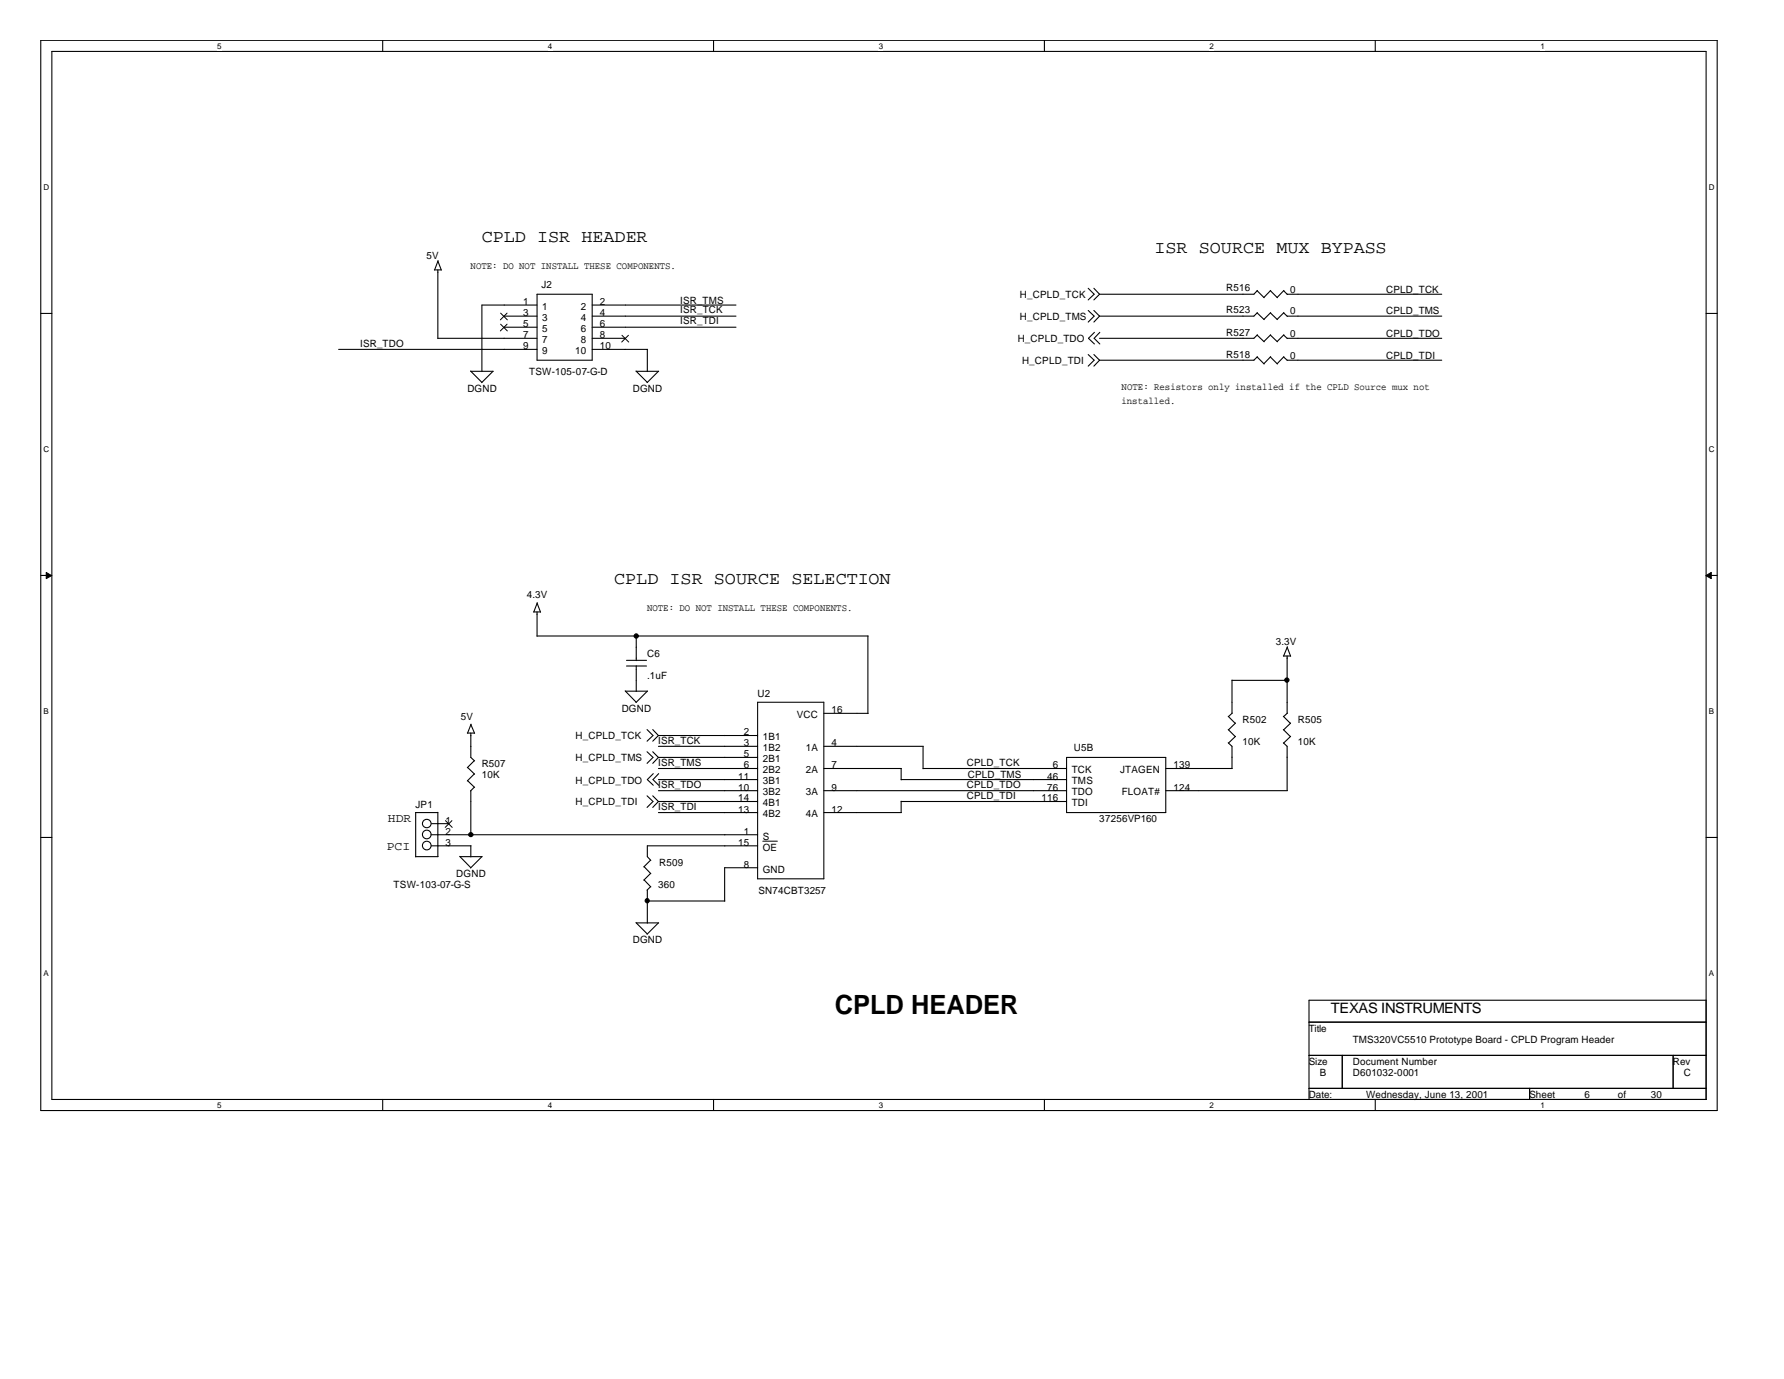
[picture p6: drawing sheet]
<svg xmlns="http://www.w3.org/2000/svg" width="279mm" height="216mm" viewBox="0 0 279 216" stroke-linecap="round" stroke-linejoin="round" font-family="sans-serif">
<path d="M6.4 6.3h262.5v167.6h-262.5zM8.1 8.1h259.1v164h-259.1z" fill="none" stroke="#000" stroke-width=".17"/>
<g fill="#fff">
<path d="M34 6.6h.7v1.4h-.7z"/>
<path d="M34 172.4h.7v1.4h-.7z"/>
</g>
<path d="M59.9 6.3v1.8M59.9 172.1v1.8" fill="none" stroke="#000" stroke-width=".17"/>
<g fill="#fff">
<path d="M85.8 6.6h.7v1.4h-.7z"/>
<path d="M85.8 172.4h.7v1.4h-.7z"/>
</g>
<path d="M111.8 6.3v1.8M111.8 172.1v1.8" fill="none" stroke="#000" stroke-width=".17"/>
<g fill="#fff">
<path d="M137.6 6.6h.7v1.4h-.7z"/>
<path d="M137.6 172.4h.7v1.4h-.7z"/>
</g>
<path d="M163.6 6.3v1.8M163.6 172.1v1.8" fill="none" stroke="#000" stroke-width=".17"/>
<g fill="#fff">
<path d="M189.4 6.6h.7v1.4h-.7z"/>
<path d="M189.4 172.4h.7v1.4h-.7z"/>
</g>
<path d="M215.4 6.3v1.8M215.4 172.1v1.8" fill="none" stroke="#000" stroke-width=".17"/>
<g fill="#fff">
<path d="M241.3 6.6h.6v1.4h-.6z"/>
<path d="M241.3 172.4h.6v1.4h-.6z"/>
<path d="M6.8 28.6h.9v1.4h-.9z"/>
<path d="M267.6 28.6h.9v1.4h-.9z"/>
<path d="M6.8 69.6h.9v1.4h-.9z"/>
<path d="M267.6 69.6h.9v1.4h-.9z"/>
</g>
<path d="M6.4 49.1h1.7M267.2 49.1h1.7" fill="none" stroke="#000" stroke-width=".17"/>
<g fill="#fff">
<path d="M6.8 110.6h.8v1.4h-.8z"/>
<path d="M267.6 110.6h.8v1.4h-.8z"/>
</g>
<path d="M6.4 90.1h1.7M267.2 90.1h1.7" fill="none" stroke="#000" stroke-width=".17"/>
<g fill="#000" stroke="#000" stroke-width=".16">
<path d="M7.2 89.6l.9 .5-.9 .5z" fill-rule="evenodd"/>
<path d="M267.2 90.1l.8-.5v1z" fill-rule="evenodd"/>
</g>
<g fill="#fff">
<path d="M6.8 151.6h.8v1.4h-.8z"/>
<path d="M267.6 151.6h.8v1.4h-.8z"/>
</g>
<g fill="none" stroke="#000" stroke-width=".17">
<path d="M53 54.7h31.1M68 42.3h1.1M68.6 42.3v10.7M68.6 40.9l.5 1.4M68.6 53h15.5M68.6 40.8l-.5 1.5M73.7 58.1l1.8 1.8M73.7 58.1h3.6M77.2 58.1l-1.8 1.8M78.9 49.5h5.2M78.9 51.2h5.2M84.1 46.1h8.6v10.3h-8.6z"/>
<path d="M84.1 47.8h-8.6v10.4M92.7 49.5h22.6M92.7 53h5.3M92.7 47.8h22.6M92.7 51.2h22.6M92.7 54.7h8.7M99.6 58.1l1.8 1.8M99.6 58.1h3.6M101.4 54.7v3.5M103.1 58.1l-1.8 1.8M170.4 48.6l1 .9-1 .9M170.4 45.1l1 1-1 .9"/>
<path d="M170.4 55.5l1 .9-1 .9M171.3 45.1l.9 1M171.3 48.6l.9 .9M171.3 55.5l.9 .9M171.4 52l-.9 1 .9 .9M172.2 46.1l-.9 .9M172.2 49.5l-.9 .9M172.2 56.4l-.9 .9M172.2 52l-.8 1 .8 .9M196.9 45.5l1.1 1.1M196.9 49l1.1 1M196.9 52.5l1.1 1"/>
<path d="M196.9 55.9l1.1 1.1M196.9 45.5l-.5 .6h-24.2M196.9 48.9l-.5 .6h-24.2M196.9 52.4l-.5 .6h-24.2M196.9 55.8l-.5 .6h-24.2M199 45.5l1.1 1.1M199 49l1.1 1M199 52.5l1.1 1M199 55.9l1.1 1.1M199 45.5l-1.1 1.1M199 48.9l-1.1 1.1M199 52.4l-1.1 1.1"/>
<path d="M199 55.8l-1.1 1.1M201 45.5l.6 .6M201 49l.6 .5M201 52.5l.6 .5M201 55.9l.6 .5M201.1 45.5l-1.1 1.1M201.1 48.9l-1.1 1.1M201.1 52.4l-1.1 1.1M201.1 55.8l-1.1 1.1M201.6 46.1h24.2M201.6 49.5h24.2M201.6 53h24.2"/>
<path d="M201.6 56.4h24.2M83.6 95.8h1M84.1 95.8v3.8M84.1 94.4l.6 1.5M84.1 99.6h51.9M84.2 94.4l-.6 1.4M99.6 99.6v3.8M135.9 99.6v12.1M73.2 114.8h1.1M73.7 114.8v3.8l.6 .5M73.7 113.4l.6 1.4M73.8 113.4l-.6 1.4"/>
<path d="M74.3 119.1l-1.1 1.1M97.9 108.2l1.7 1.7M98 108.2h3.4M98.1 104.3h3.2M98.1 103.4h3.2M99.6 104.2v4.1M101.3 114.2l1 1-1 .8M101.3 117.7l1 .9-1 .9M101.4 108.2l-1.8 1.8M102.2 114.2l.9 1M102.2 117.7l.9 .9M103.1 115.2l-.9 .8"/>
<path d="M103.1 118.6l-.9 .9M103.1 116.8h15.6M103.1 115.2h15.6M103.1 118.6h15.6M118.7 109.9h10.3v27.7h-10.3zM129 116.8h15.6M129 111.7h7M144.6 116.8v3.6M167 118.6h15.6v8.6h-15.6zM192.4 116.3l.5 .5v3.5M192.4 114.2l1.1 1.1M192.4 112.1l1.1 1.1"/>
<path d="M192.9 106.5v5.2M192.9 106.5h8.7M193 111.6l-.6 .6M193.5 115.3l-1.1 1M193.5 113.2l-1.1 1.1M201 102.7h1.1M201 116.3l.6 .5v7M201 114.2l1.1 1.1M201 112.1l1.1 1.1M201.6 102.7v9M201.6 101.3l.5 1.5M201.6 101.3l-.6 1.4"/>
<path d="M201.6 111.6l-.6 .6M202.1 115.3l-1.1 1M202.1 113.2l-1.1 1.1M6.4 131.1h1.7M65.1 127.2h3.5M65.1 134.1h3.5M65.1 127.2v7M67.5 130.7h51.2M67.6 132.4h6.2M67.6 129h2.7M68.6 127.2v6.9M72 134.1l1.7 1.8"/>
<path d="M72 134.1h3.5M73.2 120.1l1.1 1.1M73.2 122.2l1.1 1.1M73.7 123.8v6.9M73.7 132.4v1.8M74.3 121.2l-1.1 1.1M74.3 123.2l-.6 .6M75.5 134.1l-1.8 1.8M100.9 135.7l1 1.1M100.9 137.8l1 1.1M101.3 124.6l1 .9-1 .9M101.4 139.3v5.2"/>
<path d="M101.9 134.7l-1.1 1M101.9 136.7l-1.1 1.1M101.9 138.8l-.6 .6M102.2 124.6l.9 .9M102.3 121.1l-.9 1 .9 .8M103.1 125.5l-.9 .9M103.1 125.5h15.6M103.1 120.3h15.6M103.1 122.1h15.6M103.1 123.8h15.6M103.1 127.2h15.6M103.2 121.1l-.9 1 .9 .8"/>
<path d="M118.7 132.4h-17.3v1.7l.5 .6M118.7 135.9h-5.2v5.2M129 120.3h12.2M129 123.8h38M129 127.2h12.2M141.1 125.5h25.9M141.1 122.1h25.9M141.1 120.3v1.8M141.1 125.4v1.8M144.6 120.3h22.4M182.6 120.3h10.4M182.6 123.8h19"/>
<path d="M267.2 131.1h1.7M99.6 144.4l1.8 1.8M99.6 144.5h3.6M101.4 141.1h12.1M103.1 144.5l-1.8 1.8M205 156.6h62.2v15.5h-62.2zM205 160h62.2M205 165.2h62.2M205 170.4h62.2M210.2 165.2v5.2M239.6 170.4v1.7M262 165.2v5.2"/>
<circle cx="66.8" cy="132.4" r=".68"/>
<circle cx="66.8" cy="130.6" r=".68"/>
<circle cx="66.8" cy="128.9" r=".67"/>
</g>
<path d="M78.4 49l1.1 1.1M78.4 50.8l1.1 1M79.4 49l-1 1.1M79.4 50.8l-1 1M97.4 52.5l1.1 1.1M98.4 52.5l-1 1.1M69.8 128.5l1 1M70.8 128.5l-1.1 1M119.5 131.7h2.3" fill="none" stroke="#000" stroke-width=".16"/>
<g fill="#000" stroke="#000" stroke-width=".17">
<circle cx="99.6" cy="99.6" r=".33"/>
<circle cx="201.5" cy="106.5" r=".33"/>
<circle cx="73.7" cy="130.7" r=".33"/>
<circle cx="101.4" cy="141" r=".33"/>
</g>
<text font-size="4.1" x="130.7" y="158.8">CPLD HEADER</text>
<g font-size="2.8">
<text x="75.4" y="37.9">CPLD ISR HEADER</text>
<text x="180.8" y="39.7">ISR SOURCE MUX BYPASS</text>
<text x="96.2" y="91.5">CPLD ISR SOURCE SELECTION</text>
</g>
<text font-size="2.2" x="208.4" y="158.7">TEXAS INSTRUMENTS</text>
<g font-size="1.9">
<text x="60.7" y="128.7">HDR</text>
<text x="60.6" y="133.1">PCI</text>
</g>
<g font-size="1.6">
<text x="66.8" y="40.6">5V</text>
<text x="73.7" y="42.1">NOTE: DO NOT INSTALL THESE COMPONENTS.</text>
<text x="82" y="47.8">1</text>
<text x="84.8" y="45.1">J2</text>
<text x="93.9" y="47.8">2</text>
<text x="106.5" y="47.5">ISR_TMS</text>
<text x="159.7" y="46.7">H_CPLD_TCK</text>
<text x="192" y="45.6">R516</text>
<text x="202.1" y="45.8">0</text>
<text x="217.1" y="45.8">CPLD_TCK</text>
<text x="82" y="49.5">3</text>
<text x="82" y="51.2">5</text>
<text x="82" y="53">7</text>
<text x="84.9" y="48.5">1</text>
<text x="84.9" y="50.2">3</text>
<text x="84.9" y="52">5</text>
<text x="84.9" y="53.7">7</text>
<text x="91" y="48.5">2</text>
<text x="91" y="50.2">4</text>
<text x="91" y="52">6</text>
<text x="91" y="53.7">8</text>
<text x="93.9" y="49.5">4</text>
<text x="93.9" y="51.2">6</text>
<text x="93.9" y="53">8</text>
<text x="106.5" y="50.8">ISR_TDI</text>
<text x="106.5" y="49.1">ISR_TCK</text>
<text x="159.4" y="53.6">H_CPLD_TDO</text>
<text x="159.7" y="50.1">H_CPLD_TMS</text>
<text x="192" y="49.1">R523</text>
<text x="192" y="52.5">R527</text>
<text x="202.1" y="49.2">0</text>
<text x="202.1" y="52.7">0</text>
<text x="217.1" y="49.2">CPLD_TMS</text>
<text x="217.1" y="52.7">CPLD_TDO</text>
<text x="56.4" y="54.3">ISR_TDO</text>
<text x="82" y="54.7">9</text>
<text x="82.9" y="58.8">TSW-105-07-G-D</text>
<text x="84.9" y="55.5">9</text>
<text x="90.1" y="55.5">10</text>
<text x="93.9" y="54.7">10</text>
<text x="160.1" y="57">H_CPLD_TDI</text>
<text x="192" y="56">R518</text>
<text x="202.1" y="56.2">0</text>
<text x="217.1" y="56.2">CPLD_TDI</text>
<text x="73.2" y="61.3">DGND</text>
<text x="99.1" y="61.3">DGND</text>
<text x="175.6" y="61.1">NOTE: Resistors only installed if the CPLD Source mux not</text>
<text x="175.6" y="63.3">installed.</text>
<text x="82.5" y="93.6">4.3V</text>
<text x="101.3" y="95.7">NOTE: DO NOT INSTALL THESE COMPONENTS.</text>
<text x="199.8" y="101">3.3V</text>
<text x="101.3" y="102.8">C6</text>
<text x="101.3" y="106.3">.1uF</text>
<text x="72.2" y="112.6">5V</text>
<text x="97.4" y="111.4">DGND</text>
<text x="118.6" y="109.2">U2</text>
<text x="124.8" y="112.4">VCC</text>
<text x="130.2" y="111.7">16</text>
<text x="194.6" y="113.2">R502</text>
<text x="203.2" y="113.2">R505</text>
<text x="90.1" y="115.7">H_CPLD_TCK</text>
<text x="90.1" y="119.2">H_CPLD_TMS</text>
<text x="103.1" y="116.5">ISR_TCK</text>
<text x="103.1" y="119.9">ISR_TMS</text>
<text x="116.5" y="115.1">2</text>
<text x="116.5" y="116.8">3</text>
<text x="116.5" y="118.6">5</text>
<text x="119.5" y="117.6">1B2</text>
<text x="119.5" y="119.3">2B1</text>
<text x="119.5" y="115.9">1B1</text>
<text x="126.2" y="117.6">1A</text>
<text x="130.2" y="116.8">4</text>
<text x="151.4" y="119.9">CPLD_TCK</text>
<text x="168.2" y="117.6">U5B</text>
<text x="194.6" y="116.6">10K</text>
<text x="203.2" y="116.6">10K</text>
<text x="75.4" y="120.1">R507</text>
<text x="75.4" y="121.8">10K</text>
<text x="90.1" y="122.8">H_CPLD_TDO</text>
<text x="103.1" y="123.4">ISR_TDO</text>
<text x="115.6" y="125.5">14</text>
<text x="115.6" y="122">11</text>
<text x="115.6" y="123.8">10</text>
<text x="116.5" y="120.3">6</text>
<text x="119.5" y="124.5">3B2</text>
<text x="119.5" y="121.1">2B2</text>
<text x="119.5" y="122.8">3B1</text>
<text x="126.2" y="121.1">2A</text>
<text x="126.2" y="124.5">3A</text>
<text x="130.2" y="120.3">7</text>
<text x="130.2" y="123.8">9</text>
<text x="151.4" y="123.4">CPLD_TDO</text>
<text x="151.4" y="125.1">CPLD_TDI</text>
<text x="151.6" y="121.8">CPLD_TMS</text>
<text x="163.1" y="125.5">116</text>
<text x="164" y="122">46</text>
<text x="164" y="123.8">76</text>
<text x="164.9" y="120.3">6</text>
<text x="167.9" y="121.1">TCK</text>
<text x="167.9" y="122.8">TMS</text>
<text x="167.9" y="124.5">TDO</text>
<text x="175.4" y="121.1">JTAGEN</text>
<text x="175.7" y="124.5">FLOAT#</text>
<text x="183.8" y="120.3">139</text>
<text x="183.8" y="123.8">124</text>
<text x="65.1" y="126.4">JP1</text>
<text x="69.8" y="128.9">1</text>
<text x="69.8" y="130.7">2</text>
<text x="90.1" y="126.1">H_CPLD_TDI</text>
<text x="103.1" y="126.8">ISR_TDI</text>
<text x="115.6" y="127.2">13</text>
<text x="116.5" y="130.7">1</text>
<text x="119.5" y="126.2">4B1</text>
<text x="119.5" y="128">4B2</text>
<text x="119.5" y="131.4">S</text>
<text x="126.2" y="128">4A</text>
<text x="130.2" y="127.2">12</text>
<text x="167.9" y="126.2">TDI</text>
<text x="172.2" y="128.7">37256VP160</text>
<text x="69.8" y="132.4">3</text>
<text x="71.5" y="137.3">DGND</text>
<text x="103.3" y="135.6">R509</text>
<text x="115.6" y="132.4">15</text>
<text x="116.5" y="135.8">8</text>
<text x="119.5" y="136.6">GND</text>
<text x="119.5" y="133.2">OE</text>
<text x="61.6" y="139.1">TSW-103-07-G-S</text>
<text x="103.1" y="139.1">360</text>
<text x="118.8" y="139.9">SN74CBT3257</text>
<text x="99.1" y="147.7">DGND</text>
<text x="205" y="161.5">Title</text>
<text x="205" y="166.7">Size</text>
<text x="211.9" y="163.2">TMS320VC5510 Prototype Board - CPLD Program Header</text>
<text x="211.9" y="166.7">Document Number</text>
<text x="262" y="166.7">Rev</text>
<text x="205" y="171.9">Date:</text>
<text x="206.7" y="168.4">B</text>
<text x="211.9" y="168.4">D601032-0001</text>
<text x="214" y="171.9">Wednesday, June 13, 2001</text>
<text x="239.5" y="171.9">Sheet</text>
<text x="248.2" y="171.9">6</text>
<text x="253.4" y="171.9">of</text>
<text x="258.5" y="171.9">30</text>
<text x="263.7" y="168.4">C</text>
</g>
<g font-size="1.3">
<text x="34" y="7.7">5</text>
<text x="85.8" y="7.7">4</text>
<text x="137.6" y="7.7">3</text>
<text x="189.4" y="7.7">2</text>
<text x="241.3" y="7.7">1</text>
<text x="6.8" y="29.7">D</text>
<text x="267.6" y="29.7">D</text>
<text x="6.8" y="70.7">C</text>
<text x="267.6" y="70.7">C</text>
<text x="6.8" y="111.8">B</text>
<text x="267.6" y="111.8">B</text>
<text x="6.8" y="152.8">A</text>
<text x="267.6" y="152.8">A</text>
<text x="34" y="173.5">5</text>
<text x="85.8" y="173.5">4</text>
<text x="137.6" y="173.5">3</text>
<text x="189.4" y="173.5">2</text>
<text x="241.3" y="173.5">1</text>
</g>
</svg>
